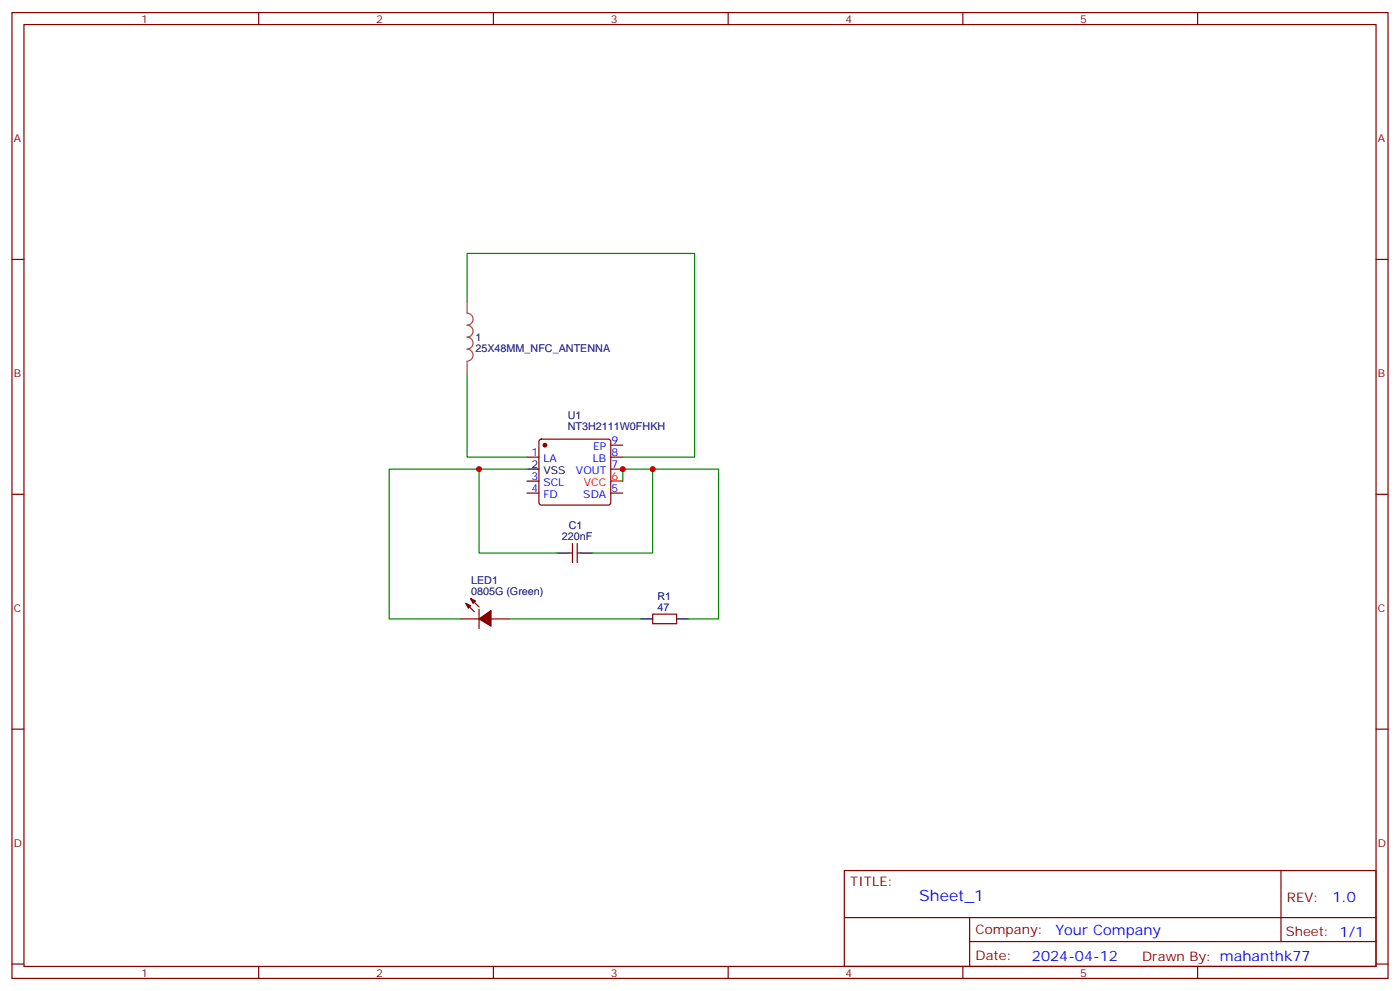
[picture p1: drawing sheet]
<svg xmlns="http://www.w3.org/2000/svg" width="412mm" height="292mm" viewBox="0 0 412 292" stroke-linecap="round" stroke-linejoin="round" font-family="sans-serif">
<g fill="none" stroke="#870000" stroke-width=".35">
<path d="M3.5 3.7h405.4v284.3h-405.4zM7.1 7.2h398.2v277.3h-398.2zM76.2 3.7v3.5M145.3 3.7v3.5M214.5 3.7v3.5M283.6 3.7v3.5M352.8 3.7v3.5M3.5 76.4h3.6M405.3 76.4h3.6M155.2 134.6h3.5M159 129.5l.5-.2h19.7l.5 .2 .2 .5v18l-.2 .5-.5 .2h-19.7l-.5-.2-.3-.5v-18zM179.9 131.1h3.5"/>
<path d="M179.9 134.6h3.5M179.9 138.1h3.5M3.5 145.5h3.6M155.2 145.2h3.5M155.2 141.6h3.5M168.6 160v5.6M170 160v5.6M179.9 145.2h3.5M405.3 145.5h3.6M137.2 177.6l2.5 2.5M138.6 176.2l2.5 2.5M141.1 179.4v5.6"/>
<path d="M167.6 162.8h1M170 162.8h1.1M135.8 182.2h5.3M144.6 182.2h5.3M192.3 180.8h7v2.8h-7zM3.5 214.7h3.6M405.3 214.7h3.6M248.7 256.3h156.6v28.2h-156.6zM377.3 256.3v20.9M248.7 270.1h156.5M285.6 277.2h119.6M285.6 270.1v14.2"/>
<path d="M3.5 283.8h3.6M76.2 284.5v3.5M145.3 284.5v3.5M214.5 284.5v3.5M283.6 284.5v3.5M352.8 284.5v3.5M405.3 283.8h3.6"/>
</g>
<path d="M155.2 138.1h3.5M164 162.8h3.6M171.1 162.8h3.5M188.7 182.2h3.6M199.3 182.2h3.5" fill="none" stroke="#000" stroke-width=".35"/>
<g fill="#870000" stroke="#870000" stroke-width=".35">
<path d="M137.2 177.6l1.4 .7-.7 .7z"/>
<path d="M138.6 176.2l1.5 .7-.8 .7z"/>
<path d="M141.1 182.2l3.5-2.5v4.6z"/>
<circle cx="160.5" cy="131.1" r=".53"/>
</g>
<path d="M179.9 141.6h3.5" fill="none" stroke="#f00" stroke-width=".35"/>
<path d="M137.6 88.7v-14.1h67v60h-21.2M137.6 109.9v24.7h17.6M141.1 138.1h-26.4v44.1h21.1M155.2 138.1h-14.1v24.7h22.9M192.3 138.1h19.4v44.1h-8.9M183.4 141.6v-3.5h8.9v24.7h-17.7M149.9 182.2h38.8" fill="none" stroke="#008700" stroke-width=".35"/>
<path d="M137.6 88.7v3.5a1.76 1.76 0 0 1 1.7 1.8 1.76 1.76 0 0 1-1.7 1.7 1.76 1.76 0 0 1 1.7 1.8 1.76 1.76 0 0 1-1.7 1.8 1.76 1.76 0 0 1 1.7 1.7 1.76 1.76 0 0 1-1.7 1.8 1.76 1.76 0 0 1 1.7 1.7 1.76 1.76 0 0 1-1.7 1.8M137.6 106.4v3.5" fill="none" stroke="#a64a4a" stroke-width=".35"/>
<g fill="#c00">
<circle cx="183.4" cy="138.1" r=".88"/>
<circle cx="141.1" cy="138.1" r=".88"/>
<circle cx="192.3" cy="138.1" r=".88"/>
</g>
<text font-size="4.6" fill="#00f" x="270.8" y="265.3">Sheet_1</text>
<g font-size="4.2" fill="#00f">
<text x="392.5" y="265.6">1.0</text>
<text x="310.9" y="275.1">Your Company</text>
<text x="304" y="282.9">2024-04-12</text>
</g>
<g font-size="3.9" fill="#800">
<text x="250.5" y="260.9">TITLE:</text>
<text x="379.1" y="265.6">REV:</text>
<text x="287.4" y="275.1">Company:</text>
<text x="378.7" y="275.7">Sheet: 1/1</text>
<text x="287.4" y="282.8">Date:</text>
<text x="336.4" y="282.8">Drawn By: mahanthk77</text>
</g>
<g font-size="3.2" fill="#800">
<text x="41.6" y="6.7">1</text>
<text x="110.8" y="6.7">2</text>
<text x="179.9" y="6.7">3</text>
<text x="249.1" y="6.7">4</text>
<text x="318.2" y="6.7">5</text>
<text x="4.1" y="41.8">A</text>
<text x="405.9" y="41.8">A</text>
<text x="4.1" y="110.9">B</text>
<text x="405.9" y="110.9">B</text>
<text x="4.1" y="180.1">C</text>
<text x="405.9" y="180.1">C</text>
<text x="4.1" y="249.2">D</text>
<text x="405.9" y="249.2">D</text>
<text x="41.6" y="287.5">1</text>
<text x="110.8" y="287.5">2</text>
<text x="179.9" y="287.5">3</text>
<text x="249.1" y="287.5">4</text>
<text x="318.2" y="287.5">5</text>
</g>
<g font-size="3.2" fill="#000080">
<text x="140.1" y="100.4">1</text>
<text x="140.1" y="103.5">25X48MM_NFC_ANTENNA</text>
<text x="167.2" y="123.3">U1</text>
<text x="167.2" y="126.5">NT3H2111W0FHKH</text>
<text x="167.6" y="155.8">C1</text>
<text x="165.5" y="158.9">220nF</text>
<text x="138.8" y="172">LED1</text>
<text x="138.8" y="175.2">0805G (Green)</text>
<text x="193.7" y="179.7">47</text>
<text x="193.7" y="176.6">R1</text>
</g>
<g font-size="3.2" fill="#00f">
<text x="180.1" y="130.7">9</text>
<text x="156.6" y="134.2">1</text>
<text x="160.1" y="136">LA</text>
<text x="174.7" y="136">LB</text>
<text x="174.7" y="132.5">EP</text>
<text x="180.1" y="134.2">8</text>
<text x="180.1" y="137.8">7</text>
<text x="156.6" y="141.3">3</text>
<text x="160.1" y="143.1">SCL</text>
<text x="169.7" y="139.5">VOUT</text>
<text x="156.6" y="144.8">4</text>
<text x="160.1" y="146.6">FD</text>
<text x="171.8" y="146.6">SDA</text>
<text x="180.1" y="144.8">5</text>
</g>
<g font-size="3.2">
<text x="156.6" y="137.8">2</text>
<text x="160.1" y="139.5">VSS</text>
</g>
<g font-size="3.2" fill="#f00">
<text x="172" y="143.1">VCC</text>
<text x="180.1" y="141.3">6</text>
</g>
</svg>
